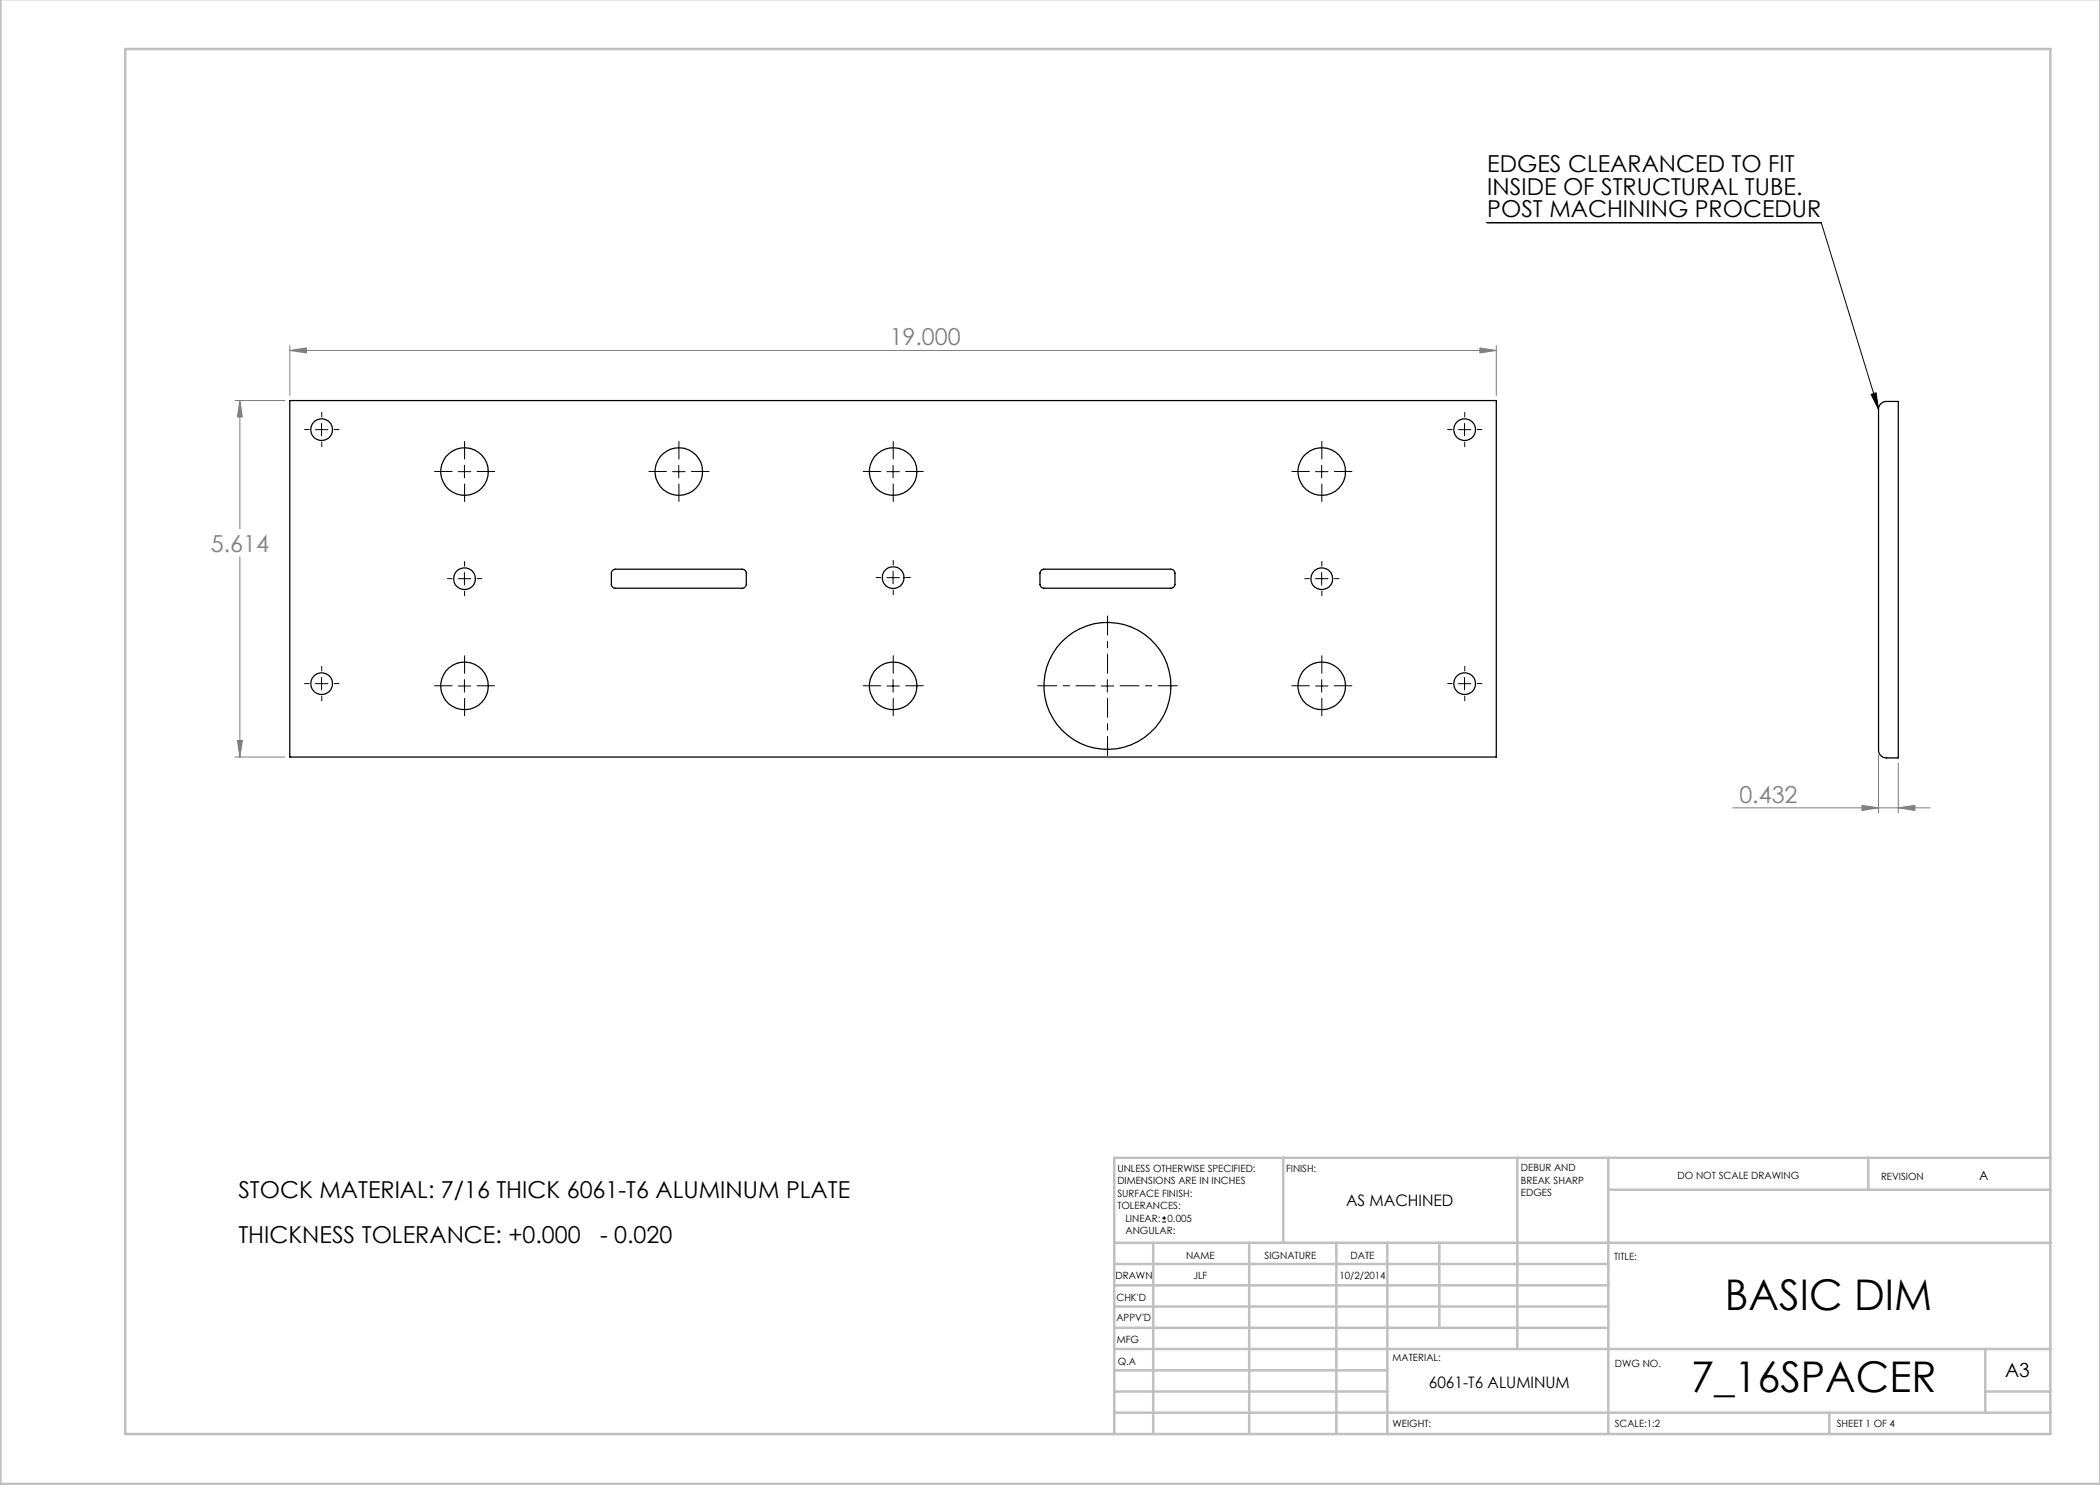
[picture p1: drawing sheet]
<svg xmlns="http://www.w3.org/2000/svg" width="420mm" height="297mm" viewBox="0 0 420 297" stroke-linecap="round" stroke-linejoin="round" font-family="sans-serif">
<g fill="none" stroke="#000" stroke-width=".2">
<path d="M297.4 44.5h66.8l11.5 37.4M374.2 78.9l1-.3 .5 3.3zM63.1 85.9h2.5M64.3 84.7v2.5M91.7 94.3h2.5M92.9 93.1v2.5M134.5 94.3h2.5M135.7 93.1v2.5M177.4 94.3h2.5M178.6 93.1v2.5M263.1 94.3h2.5M264.3 93.1v2.5"/>
<path d="M291.7 85.9h2.5M292.9 84.7v2.5M91.7 115.7h2.5M92.9 114.5v2.5M177.4 115.5h2.5M178.6 114.3v2.5M263.1 115.7h2.5M264.3 114.5v2.5M63.1 136.7h2.5M64.3 135.5v2.5M91.7 137.2h2.5M92.9 135.9v2.5"/>
<path d="M177.4 137.2h2.5M178.6 135.9v2.5M220.2 137.2h2.5M221.5 135.9v2.5M263.1 137.2h2.5M264.3 135.9v2.5M291.7 136.7h2.5M292.9 135.5v2.5M232.4 244.4h.8M232.4 243.6h.8M232.8 243.2v.8"/>
</g>
<g fill="none" stroke="#808080" stroke-width=".2">
<path d="M58 70.1l3.3-.5v1zM58 69.1v10M58 70.1h241.3M296 69.6l3.3 .5-3.3 .5zM299.3 69.1v10M47 80.1h10M48 80.1l.5 3.3h-1zM48 80.1v25.7M48 111.3v40.1M47 151.4h10M47.5 148.1h1l-.5 3.3zM375.7 151v11.6"/>
<path d="M379.7 152.6v10M346.6 161.6h39.4M372.4 161.1l3.3 .5-3.3 .5zM379.7 161.6l3.3-.5v1z"/>
</g>
<g fill="none" stroke="#000" stroke-width=".2" stroke-dasharray="15.2 1.3 1.3 1.3">
<path d="M61.8 85.9h-.9M64.3 83.4v-.9M64.3 88.4v.9M66.8 85.9h1M90.4 94.3h-3.5M92.9 91.8v-3.5M92.9 96.8v3.5M95.4 94.3h3.5M133.3 94.3h-3.5M135.8 91.8v-3.5M135.8 96.8v3.5M138.3 94.3h3.5"/>
<path d="M176.1 94.3h-3.5M178.6 91.8v-3.5M178.6 96.8v3.5M181.1 94.3h3.6M261.9 94.3h-3.5M264.4 91.8v-3.5M264.4 96.8v3.5M266.9 94.3h3.5M290.4 85.9h-.9M292.9 83.4v-.9M292.9 88.4v.9M295.4 85.9h1"/>
<path d="M90.4 115.7h-.9M92.9 113.2v-.9M92.9 118.2v1M95.4 115.7h1M176.1 115.5h-.9M178.6 113v-.9M178.6 118v.9M181.1 115.5h1M261.9 115.7h-1M264.4 113.2v-.9M264.4 118.2v1M266.9 115.7h.9"/>
<path d="M61.8 136.7h-.9M64.3 134.2v-.9M64.3 139.2v.9M66.8 136.7h1M90.4 137.2h-3.5M92.9 134.7v-3.6M92.9 139.7v3.5M95.4 137.2h3.5M176.1 137.2h-3.5M178.6 134.7v-3.6M178.6 139.7v3.5M181.1 137.2h3.6"/>
<path d="M261.9 137.2h-3.5M264.4 134.7v-3.6M264.4 139.7v3.5M266.9 137.2h3.5M290.4 136.7h-.9M292.9 134.2v-.9M292.9 139.2v.9M295.4 136.7h1"/>
</g>
<path d="M219 137.2h-11.4M221.5 134.7v-11.5M221.5 139.7v11.4M224 137.2h11.5" fill="none" stroke="#000" stroke-width=".2" stroke-dasharray="15.2 1.3 1.3 1.3" stroke-dashoffset="11.4"/>
<g fill="none" stroke="#c0c0c0" stroke-width=".5">
<path d="M.1 -.1v296.9h419.9M25 9.8h385.1v277h-385.1zM256.6 231.6v17M303.5 231.6v38.2M321.7 231.6v55.2M321.7 237.9h88.4M373.7 231.6v6.3M410.1 231.6h-187.3v55.2M222.8 248.6h187.3M222.8 257.1h98.9M222.8 252.8h98.9M230.6 248.6v38.2"/>
<path d="M249.8 248.6v38.2M267.3 248.6v38.2M277.5 248.6v38.2M287.9 248.6v17M222.8 265.6h98.9M222.8 261.3h98.9M222.8 278.3h54.7M222.8 274.1h54.7M222.8 269.8h187.3M397.1 278.3h13M397.1 269.8v12.7M222.8 282.5h187.3"/>
<path d="M365.9 282.5v4.3"/>
</g>
<path d="M374.2 78.9l1-.3 .5 3.3z" fill="#000"/>
<path d="M58 70.1l3.3-.5v1zM296 69.6l3.3 .5-3.3 .5zM48 80.1l.5 3.3h-1zM47.5 148.1h1l-.5 3.3zM372.4 161.1l3.3 .5-3.3 .5zM379.7 161.6l3.3-.5v1z" fill="#808080"/>
<g fill="none" stroke="#000" stroke-width=".25">
<path d="M58 80.1h241.3v71.3h-241.3zM376.2 80.7l.8-.4h2.7v71.3h-2.4a1.57 1.57 0 0 1-1.6-1.6v-68.4zM122.6 114l.4-.2h25.4a.85 .85 0 0 1 .9 .8v2.3a.85 .85 0 0 1-.9 .7h-25.4a.85 .85 0 0 1-.7-.7v-2.4zM208.1 114.2l.7-.4h25.4a.85 .85 0 0 1 .8 .8v2.3a.85 .85 0 0 1-.8 .7h-25.4a.85 .85 0 0 1-.8-.7v-2.4z"/>
<circle cx="64.3" cy="85.9" r="2.18"/>
<circle cx="92.9" cy="94.3" r="4.7"/>
<circle cx="135.8" cy="94.3" r="4.7"/>
<circle cx="178.6" cy="94.3" r="4.7"/>
<circle cx="264.4" cy="94.3" r="4.7"/>
<circle cx="292.9" cy="85.9" r="2.18"/>
<circle cx="92.9" cy="115.8" r="2.18"/>
<circle cx="178.6" cy="115.5" r="2.19"/>
<circle cx="264.3" cy="115.8" r="2.18"/>
<circle cx="64.3" cy="136.7" r="2.18"/>
<circle cx="92.9" cy="137.2" r="4.7"/>
<circle cx="178.6" cy="137.2" r="4.7"/>
<circle cx="221.5" cy="137.2" r="12.7"/>
<circle cx="264.4" cy="137.2" r="4.7"/>
<circle cx="292.9" cy="136.7" r="2.18"/>
</g>
<g font-size="8.5">
<text x="345" y="262.1">BASIC DIM</text>
<text x="338.2" y="278.5">7_16SPACER</text>
</g>
<g font-size="4.7">
<text x="297.5" y="34.4">EDGES CLEARANCED TO FIT</text>
<text x="297.5" y="38.9">INSIDE OF STRUCTURAL TUBE.</text>
<text x="297.5" y="43.4">POST MACHINING PROCEDUR</text>
<text x="47.7" y="239.6">STOCK MATERIAL: 7/16 THICK 6061-T6 ALUMINUM PLATE</text>
<text x="47.7" y="248.6">THICKNESS TOLERANCE: +0.000</text>
<text x="120" y="248.6">- 0.020</text>
</g>
<g font-size="4.7" fill="#808080">
<text x="177.9" y="69.1">19.000</text>
<text x="42.2" y="110.3">5.614</text>
<text x="347.9" y="160.6">0.432</text>
</g>
<text font-size="3.9" x="401" y="275.4">A3</text>
<g font-size="3.2">
<text x="269.2" y="241.2">AS MACHINED</text>
<text x="285.8" y="277.7">6061-T6 ALUMINUM</text>
</g>
<text font-size="2.5" x="395.8" y="235.9">A</text>
<g font-size="2">
<text x="223.5" y="234.4">UNLESS OTHERWISE SPECIFIED:</text>
<text x="223.5" y="236.9">DIMENSIONS ARE IN INCHES</text>
<text x="223.5" y="239.4">SURFACE FINISH:</text>
<text x="257.2" y="234.4">FINISH:</text>
<text x="304.2" y="234.3">DEBUR AND</text>
<text x="304.2" y="236.8">BREAK SHARP</text>
<text x="304.2" y="239.3">EDGES</text>
<text x="335.5" y="235.8">DO NOT SCALE DRAWING</text>
<text x="376.2" y="236">REVISION</text>
<text x="223.5" y="241.9">TOLERANCES:</text>
<text x="225.1" y="244.4">LINEAR:</text>
<text x="233.5" y="244.4">0.005</text>
<text x="225.1" y="246.9">ANGULAR:</text>
<text x="237.2" y="251.8">NAME</text>
<text x="252.9" y="251.7">SIGNATURE</text>
<text x="270.1" y="251.7">DATE</text>
<text x="223.1" y="255.9">DRAWN</text>
<text x="238.7" y="255.9">JLF</text>
<text x="267.9" y="255.7">10/2/2014</text>
<text x="322.8" y="252">TITLE:</text>
<text x="223.3" y="260.1">CHK'D</text>
<text x="223.3" y="264.2">APPV'D</text>
<text x="223.3" y="268.6">MFG</text>
<text x="223.5" y="272.9">Q.A</text>
<text x="278.5" y="272.3">MATERIAL:</text>
<text x="323" y="273.4">DWG NO.</text>
<text x="278.5" y="285.3">WEIGHT:</text>
<text x="323" y="285.4">SCALE:1:2</text>
<text x="367.4" y="285.4">SHEET 1 OF 4</text>
</g>
</svg>
